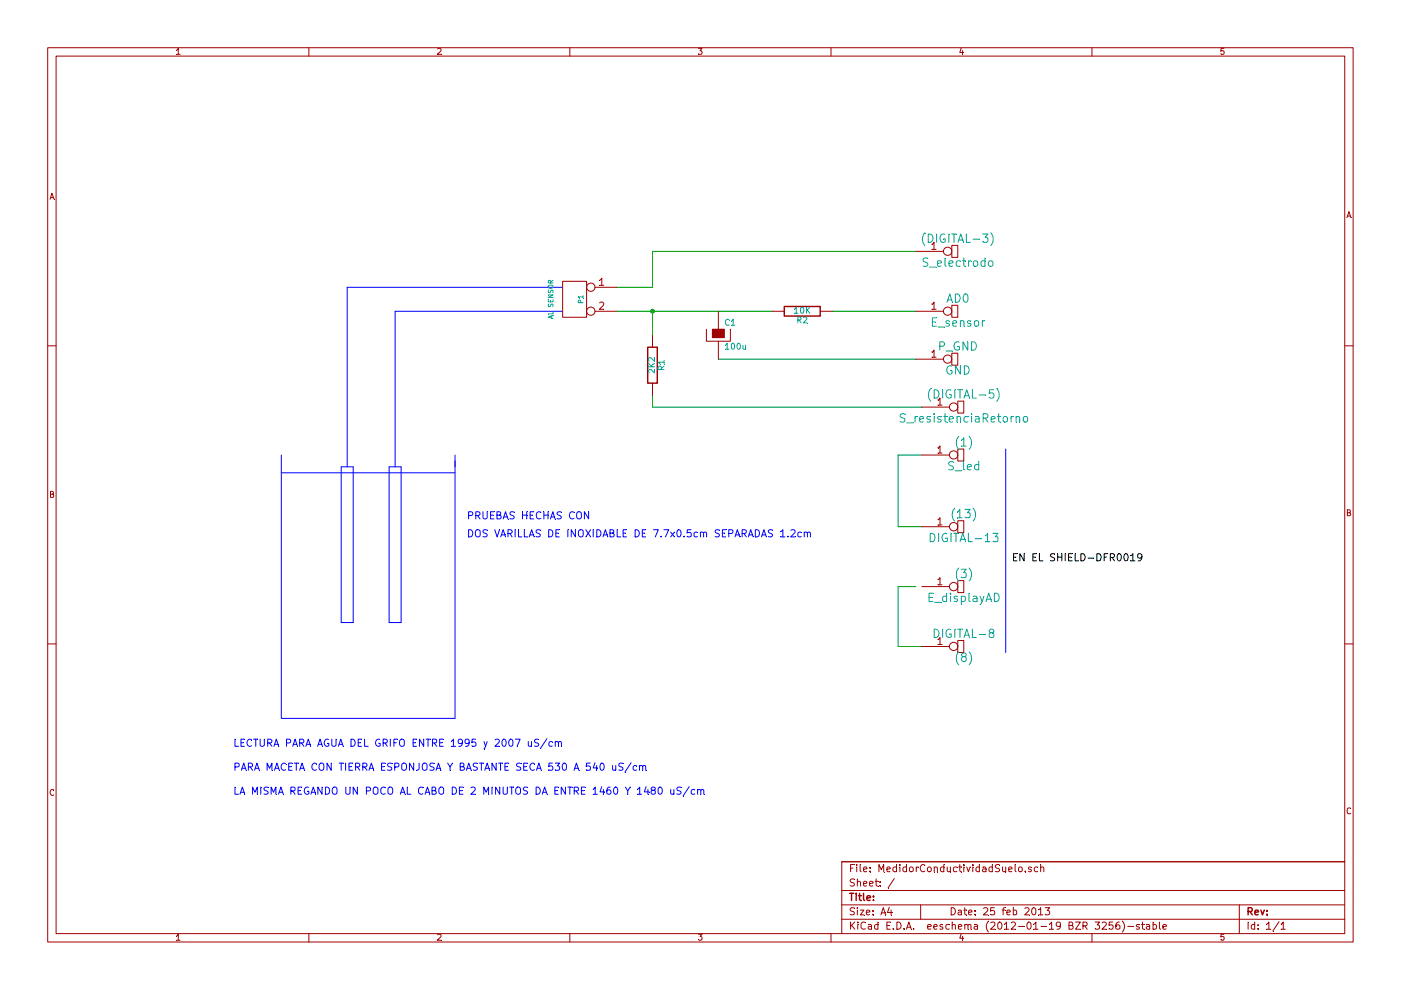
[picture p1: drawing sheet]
EESchema Schematic File Version 2  date 25/02/13 17:51:02
LIBS:power
LIBS:device
LIBS:transistors
LIBS:conn
LIBS:linear
LIBS:regul
LIBS:74xx
LIBS:cmos4000
LIBS:adc-dac
LIBS:memory
LIBS:xilinx
LIBS:special
LIBS:microcontrollers
LIBS:dsp
LIBS:microchip
LIBS:analog_switches
LIBS:motorola
LIBS:texas
LIBS:intel
LIBS:audio
LIBS:interface
LIBS:digital-audio
LIBS:philips
LIBS:display
LIBS:cypress
LIBS:siliconi
LIBS:opto
LIBS:atmel
LIBS:contrib
LIBS:valves
LIBS:MedidorConductividadSuelo-cache
EELAYER 25  0
EELAYER END
$Descr A4 11700 8267
encoding utf-8
Sheet 1 1
Title ""
Date "25 feb 2013"
Rev ""
Comp ""
Comment1 ""
Comment2 ""
Comment3 ""
Comment4 ""
$EndDescr
Wire Wire Line
	6950 2600 7650 2600
Wire Wire Line
	6450 2600 5150 2600
Wire Notes Line
	8400 3750 8400 5450
Wire Notes Line
	2350 3950 3800 3950
Wire Notes Line
	3800 3900 3800 3850
Wire Notes Line
	3800 3800 3800 6000
Wire Notes Line
	3800 6000 2350 6000
Wire Notes Line
	4700 2400 2900 2400
Wire Notes Line
	2900 2400 2900 3900
Wire Notes Line
	2950 3900 2850 3900
Wire Notes Line
	2950 3900 2950 5200
Wire Notes Line
	2950 5200 2850 5200
Wire Notes Line
	2850 5200 2850 3900
Connection ~ 5450 2600
Wire Wire Line
	5450 2800 5450 2600
Wire Wire Line
	5450 3300 5450 3400
Wire Wire Line
	7700 3800 7500 3800
Wire Wire Line
	7500 3800 7500 4400
Wire Wire Line
	7500 4400 7700 4400
Wire Wire Line
	7650 2100 5450 2100
Wire Wire Line
	5450 2100 5450 2400
Wire Wire Line
	5450 2400 5150 2400
Wire Notes Line
	3250 5200 3250 3900
Wire Notes Line
	3250 5200 3350 5200
Wire Notes Line
	3350 5200 3350 3900
Wire Notes Line
	3350 3900 3250 3900
Wire Notes Line
	3300 3900 3300 2600
Wire Notes Line
	3300 2600 4700 2600
Wire Notes Line
	2350 6000 2350 3800
Wire Wire Line
	7650 4900 7500 4900
Wire Wire Line
	7500 4900 7500 5400
Wire Wire Line
	7500 5400 7700 5400
Wire Wire Line
	5450 3400 7700 3400
Wire Wire Line
	6000 3000 7650 3000
$Comp
L CONNECTOR P_GND
U 1 1
P 7650 3000
F 0 "P_GND" H 8000 3100 70  0000 C CNN
F 1 "GND" H 8000 2900 70  0000 C CNN
	1    7650 3000
	1    0    0    -1  
$EndComp
$Comp
L CAPAPOL C1
U 1 1
P 6000 2800
F 0 "C1" H 6050 2900 50  0000 L CNN
F 1 "100u" H 6050 2700 50  0000 L CNN
	1    6000 2800
	1    0    0    -1  
$EndComp
Text Notes 1950 6650 0    60   ~ 0
LA MISMA REGANDO UN POCO AL CABO DE 2 MINUTOS DA ENTRE 1460 Y 1480 uS/cm
Text Notes 1950 6450 0    60   ~ 0
PARA MACETA CON TIERRA ESPONJOSA Y BASTANTE SECA 530 A 540 uS/cm
Text Notes 1950 6250 0    60   ~ 0
LECTURA PARA AGUA DEL GRIFO ENTRE 1995 y 2007 uS/cm
$Comp
L CONNECTOR DIGITAL-8
U 1 1
P 7700 5400
F 0 "DIGITAL-8" H 8050 5500 70  0000 C CNN
F 1 "(8)" H 8050 5300 70  0000 C CNN
	1    7700 5400
	1    0    0    -1  
$EndComp
$Comp
L CONNECTOR (3)
U 1 1
P 7700 4900
F 0 "(3)" H 8050 5000 70  0000 C CNN
F 1 "E_displayAD" H 8050 4800 70  0000 C CNN
	1    7700 4900
	1    0    0    -1  
$EndComp
Text Notes 3900 4350 0    60   ~ 0
PRUEBAS HECHAS CON
Text Notes 3900 4500 0    60   ~ 0
DOS VARILLAS DE INOXIDABLE DE 7.7x0.5cm SEPARADAS 1.2cm
Text Label 8450 4700 0    60   ~ 0
EN EL SHIELD-DFR0019
$Comp
L CONNECTOR (13)
U 1 1
P 7700 4400
F 0 "(13)" H 8050 4500 70  0000 C CNN
F 1 "DIGITAL-13" H 8050 4300 70  0000 C CNN
	1    7700 4400
	1    0    0    -1  
$EndComp
$Comp
L CONNECTOR AD0
U 1 1
P 7650 2600
F 0 "AD0" H 8000 2700 70  0000 C CNN
F 1 "E_sensor" H 8000 2500 70  0000 C CNN
	1    7650 2600
	1    0    0    -1  
$EndComp
$Comp
L CONN_2 P1
U 1 1
P 4800 2500
F 0 "P1" V 4750 2500 40  0000 C CNN
F 1 "AL SENSOR" V 5000 2500 40  0000 C CNN
	1    4800 2500
	-1   0    0    -1  
$EndComp
$Comp
L CONNECTOR (DIGITAL-3)
U 1 1
P 7650 2100
F 0 "(DIGITAL-3)" H 8000 2200 70  0000 C CNN
F 1 "S_electrodo" H 8000 2000 70  0000 C CNN
	1    7650 2100
	1    0    0    -1  
$EndComp
$Comp
L CONNECTOR (1)
U 1 1
P 7700 3800
F 0 "(1)" H 8050 3900 70  0000 C CNN
F 1 "S_led" H 8050 3700 70  0000 C CNN
	1    7700 3800
	1    0    0    -1  
$EndComp
$Comp
L CONNECTOR (DIGITAL-5)
U 1 1
P 7700 3400
F 0 "(DIGITAL-5)" H 8050 3500 70  0000 C CNN
F 1 "S_resistenciaRetorno" H 8050 3300 70  0000 C CNN
	1    7700 3400
	1    0    0    -1  
$EndComp
$Comp
L R R1
U 1 1
P 5450 3050
F 0 "R1" V 5530 3050 50  0000 C CNN
F 1 "2K2" V 5450 3050 50  0000 C CNN
	1    5450 3050
	1    0    0    -1  
$EndComp
$Comp
L R R2
U 1 1
P 6700 2600
F 0 "R2" V 6780 2600 50  0000 C CNN
F 1 "10K" V 6700 2600 50  0000 C CNN
	1    6700 2600
	0    1    1    0   
$EndComp
$EndSCHEMATC
